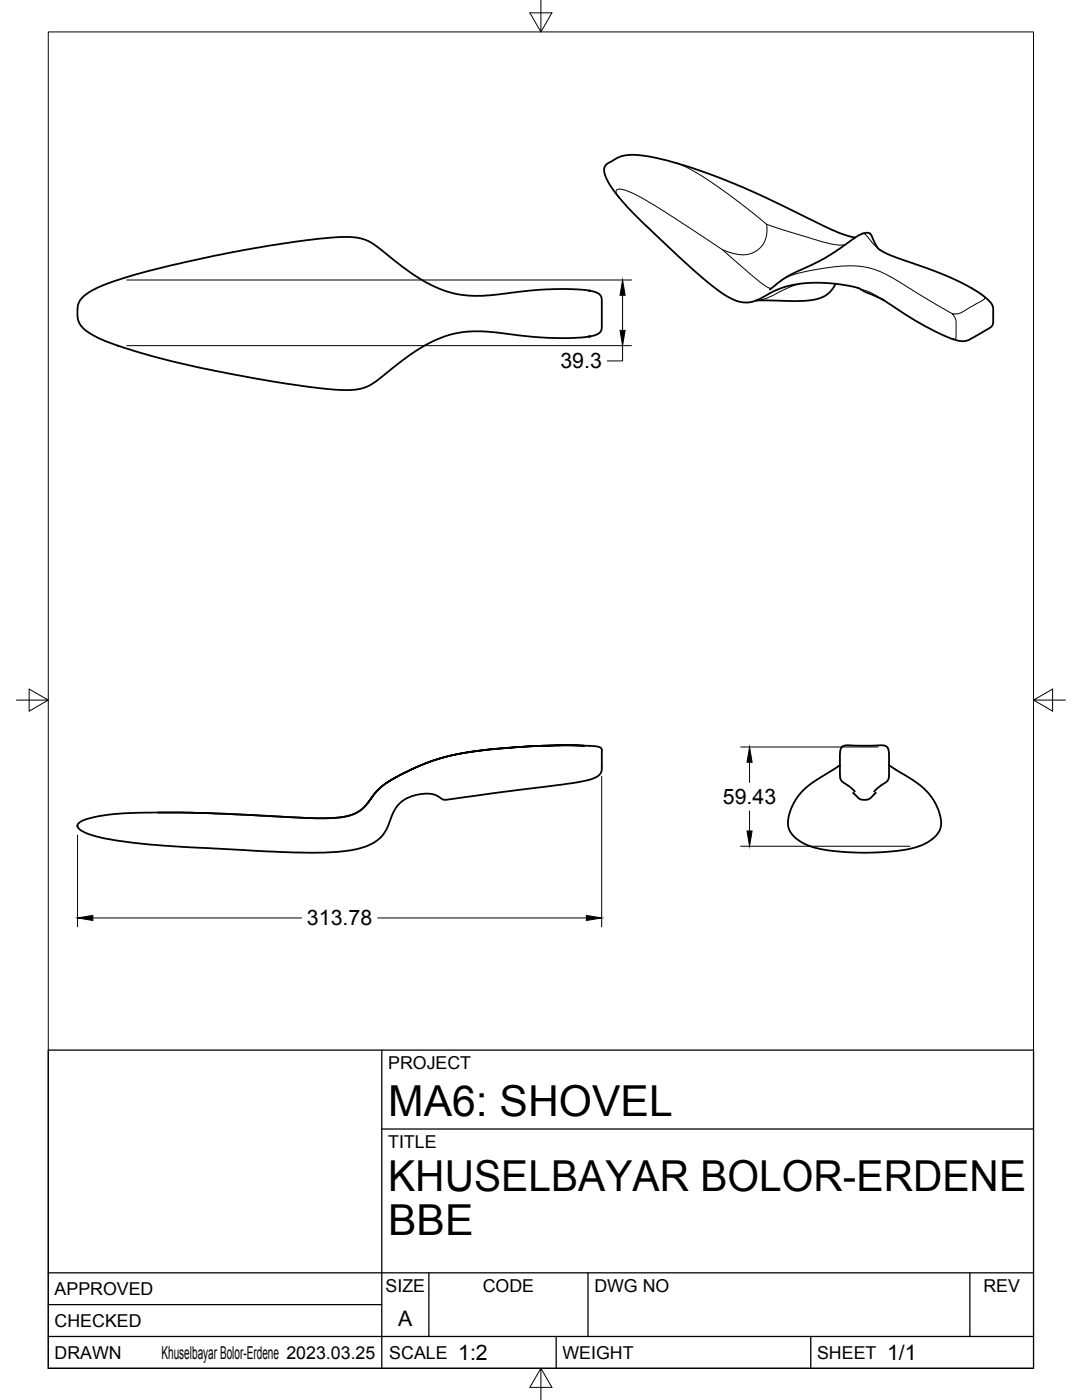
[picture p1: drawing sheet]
<svg xmlns="http://www.w3.org/2000/svg" width="216mm" height="279mm" viewBox="0 0 216 279" stroke-linecap="round" stroke-linejoin="round" font-family="sans-serif">
<!-- layer: Visible -->
<path d="M16.6 59.2l1.1-.8 1.6-.9 4.2-1.6a217.4 217.4 0 0 1 45-8.6l2.6 .1 2.5 .8 1.9 1.2 5.8 4.6a22.8 22.8 0 0 0 12.6 5l4-.1 8.2-.9 5.5-.3 5.5 .2 1.4 .3 1.1 .5a1.51 1.51 0 0 1 .5 1.4v3.7a3.7 3.7 0 0 1-.3 2.4l-.7 .6-1.6 .4-4.2 .3-6.8-.3-6.8-.8a22.1 22.1 0 0 0-17.8 4.4l-6.6 5.1-1.6 1.1-1.7 .6-2.4 .3-4-.2-8.2-1.1-12-2.1-9.4-2a86.3 86.3 0 0 1-17-5.4 6.1 6.1 0 0 1-3.3-3l-.2-1.2v-1.9l.5-1.1zM153.6 57.8l3.2-2.4 8-4 6.4-4.3a2.42 2.42 0 0 1 2.4-.5l1.5 2.8 1 .8 2 .9 7.2 2.5 4.4 1.8 3.3 1.6 3.1 1.9a4.3 4.3 0 0 1 2.1 2.6v2.8l-.4 .9-4.5 2.7-1.4 .2-.8-.1-1.8-.6-4.7-2.3-4-2.4-4.7-3.1M166.7 56.6l-.8 1.3-.7 .8-.9 .5-1.5 .5-1.6 .3-2.2 .1-8.1-.1M170.7 47.4l-2.2-.6-2.4-.9-11.6-5.7-6.3-2.8-5.7-2.3-6-2.1-5.6-1.5-4.3-.6-2.3 .2-1 .3-1.5 .9a1.87 1.87 0 0 0-1 2.9l.4 .8a40 40 0 0 0 8.3 9.6l6 5.7 4.8 4.2 3.6 2.9 2.1 1.2a6.6 6.6 0 0 0 7.1-.8l2.5-1.2 2.6-.7 2.7-.4h4l2.9 .3 3.5 .7 1.5 .9 3.6 1.5M116.6 148.8h-5.7l-7.6 .3-9.1 .9-5.1 1-2.9 .8-2.2 .9-5.5 2.7-1.9 1.2-1.1 .9-2 2.6 2.1-2.7 2.7-1.9 5.3-2.6 2.6-1.1 2.9-.8 5.1-1 9.1-.9 8.8-.4 6.7 .2a1.26 1.26 0 0 1 1.3 .6v3.6a2.15 2.15 0 0 1-1.9 2.3l-1.2 .4a195.6 195.6 0 0 1-16.7 2.3l-11 1.5a1.97 1.97 0 0 1-2-.7l-1.5-.5-2.1 .1a6.6 6.6 0 0 0-5.9 5.3 7.9 7.9 0 0 1-6.5 5.6l-3.9 .6-6 .2-7.9-.3-12.7-.7a114.6 114.6 0 0 1-21.8-2.3l-2.5-1-.7-.4-.3-.6M167.6 152.7l-5.6 3.6-1.3 1-1.2 1.2-1.1 1.8-.8 1.8-.4 1.9 .2 1.3 .7 1.3 1 1 1.2 .7 1.5 .7 3.5 .7 6.5 .5 6.1-.3 2.6-.3 2.1-.5 1.8-.6 1.5-.9 1.1-1.1 .7-1.3 .1-1.5-.5-1.8-.8-1.8-1.2-1.7-2.3-2.1-5.6-3.6M170.2 158.2l1.3 1.2 .9 .2 1.1-.2 1.3-1.2M170.6 158l-1.1-1.1-1.4-.9-.4-.7-.1-5.4 .4-.8 .6-.3 7.4-.1 .6 .1 .5 .4 .3 1.4-.1 4.8-.5 .7-1.2 .8-1.2 1.1M31.6 162.2l-6.8 .1-5.2 .6-3.1 .9-.8 .5-.2 .5M31.6 162.2l10.7 .1 13.4 .7a67 67 0 0 0 12.4 .1l1.6-.3 1.3-.5 1.2-.8 1.3-1.4-1.1 1.3-1.6 1-2.1 .6-2.5 .3a294.6 294.6 0 0 1-19.2-.8l-9.4-.3z" fill="none" stroke="#000" stroke-width=".36"/>
<g fill="#000">
<circle cx="117.6" cy="58" r=".18"/>
<circle cx="117.6" cy="67.2" r=".18"/>
</g>
<!-- layer: Visible Narrow -->
<path d="M134.8 32.5l2.6 1.1 4.4 2.7 6.2 4.4 4.3 3.5a1.48 1.48 0 0 1 .8 1.7l-.4 2.1-.7 1.1a5.4 5.4 0 0 1-6.2 1.3 17.2 17.2 0 0 1-4.8-2.7l-11-7.1-3.5-1.9-2.5-.9a.71 .71 0 0 0-1 .2 .71 .71 0 0 0 .2 1l.3 .4M144.2 49.8l7.4 6.4 1.5 1.1 .8 .2M153 44.8l11.1 3.5 2.4 .5h2.2M155.9 56l1.6-.9 1.3-.4 5.2-1.1 4.3-.5h2.2l2.1 .2 2.2 .6 2.4 1.1 12.8 7.6M159.7 56.6l-2.6 .9-4.1 2-2.1 .5M171.3 57.5l2.4 .9 2.3 1.3M172.1 46.6l.6 .2 1.6 2 1.3 1.1M193.9 57.5l2.3 1.6M196.4 59.2l-.2-.1 .3 .3-.3 .4-4.3 2.6-1 .3-.9-.1 .5 .7 .3 .9v3.2l-.2 .3-.5-.1" fill="none" stroke="#000" stroke-width=".2"/>
<!-- layer: Border -->
<path d="M9.6 6.4h196.6v266.7h-196.6zM107.9 0v6.4l-2.2-3.8h4.4l-2.2 3.8M3.3 139.7h6.3l-3.8-2.2v4.4l3.8-2.2M206.2 139.7l3.8 2.2v-4.4l-3.8 2.2h6.4M107.9 273.1l2.2 3.8h-4.4l2.2-3.8v6.3" fill="none" stroke="#000" stroke-width=".2"/>
<!-- layer: Titleblock -->
<path d="M9.6 209.6h196.6v63.5h-196.6zM76.2 209.6v63.5M76.2 225.3h130M9.6 254h196.6M85.6 254v12.7M117.3 254v12.7M193.5 254v12.7M9.6 266.7h196.6M9.6 260.4h66.6M111 266.7v6.4M161.8 266.7v6.4" fill="none" stroke="#000" stroke-width=".25"/>
<!-- layer: FD_Dimensions -->
<path d="M25.3 55.9h100.7M124.2 58.9v7M25.3 69h100.7M124.2 69v3h-3M120.1 154.9v30.1M147.8 149.1h27.4M149.6 152.1v4M15.5 166.7v18.3M147.8 168.9h33.8M149.6 161.8v4M18.5 183.2h41.7M75.4 183.2h41.6" fill="none" stroke="#000" stroke-width=".2"/>
<path d="M124.2 55.9l.5 3h-1zM123.7 65.9h1l-.5 3.1zM149.6 149.1l.5 3h-1zM149.1 165.8h1l-.5 3.1zM15.5 183.2l3-.5v1zM117 182.7l3.1 .5-3.1 .5z" fill="#000" stroke="#000" stroke-width=".2"/>
<g font-size="8.5">
<text x="77.4" y="222.8">MA6: SHOVEL</text>
<text x="77.4" y="237.8">KHUSELBAYAR BOLOR-ERDENE</text>
<text x="77.4" y="246.4">BBE</text>
</g>
<g font-size="4.3">
<text x="111.8" y="73.5">39.3</text>
<text x="144.3" y="160.5">59.43</text>
<text x="61.3" y="184.7">313.78</text>
<text x="79.5" y="264.5">A</text>
<text x="91.4" y="271.4">1:2</text>
<text x="177" y="271.4">1/1</text>
</g>
<g font-size="3.5">
<text x="77.4" y="213.4">PROJECT</text>
<text x="77.4" y="229.1">TITLE</text>
<text x="76.9" y="257.8">SIZE</text>
<text x="96.3" y="257.8">CODE</text>
<text x="118.6" y="257.8">DWG NO</text>
<text x="196.2" y="257.8">REV</text>
<text x="10.9" y="258.5">APPROVED</text>
<text x="10.9" y="264.8">CHECKED</text>
<text x="10.9" y="271.2">DRAWN</text>
<text x="32.2" y="271.2">Khuselbayar Bolor-Erdene 2023.03.25</text>
<text x="77.7" y="271.2">SCALE</text>
<text x="112.2" y="271.2">WEIGHT</text>
<text x="163" y="271.2">SHEET</text>
</g>
</svg>
